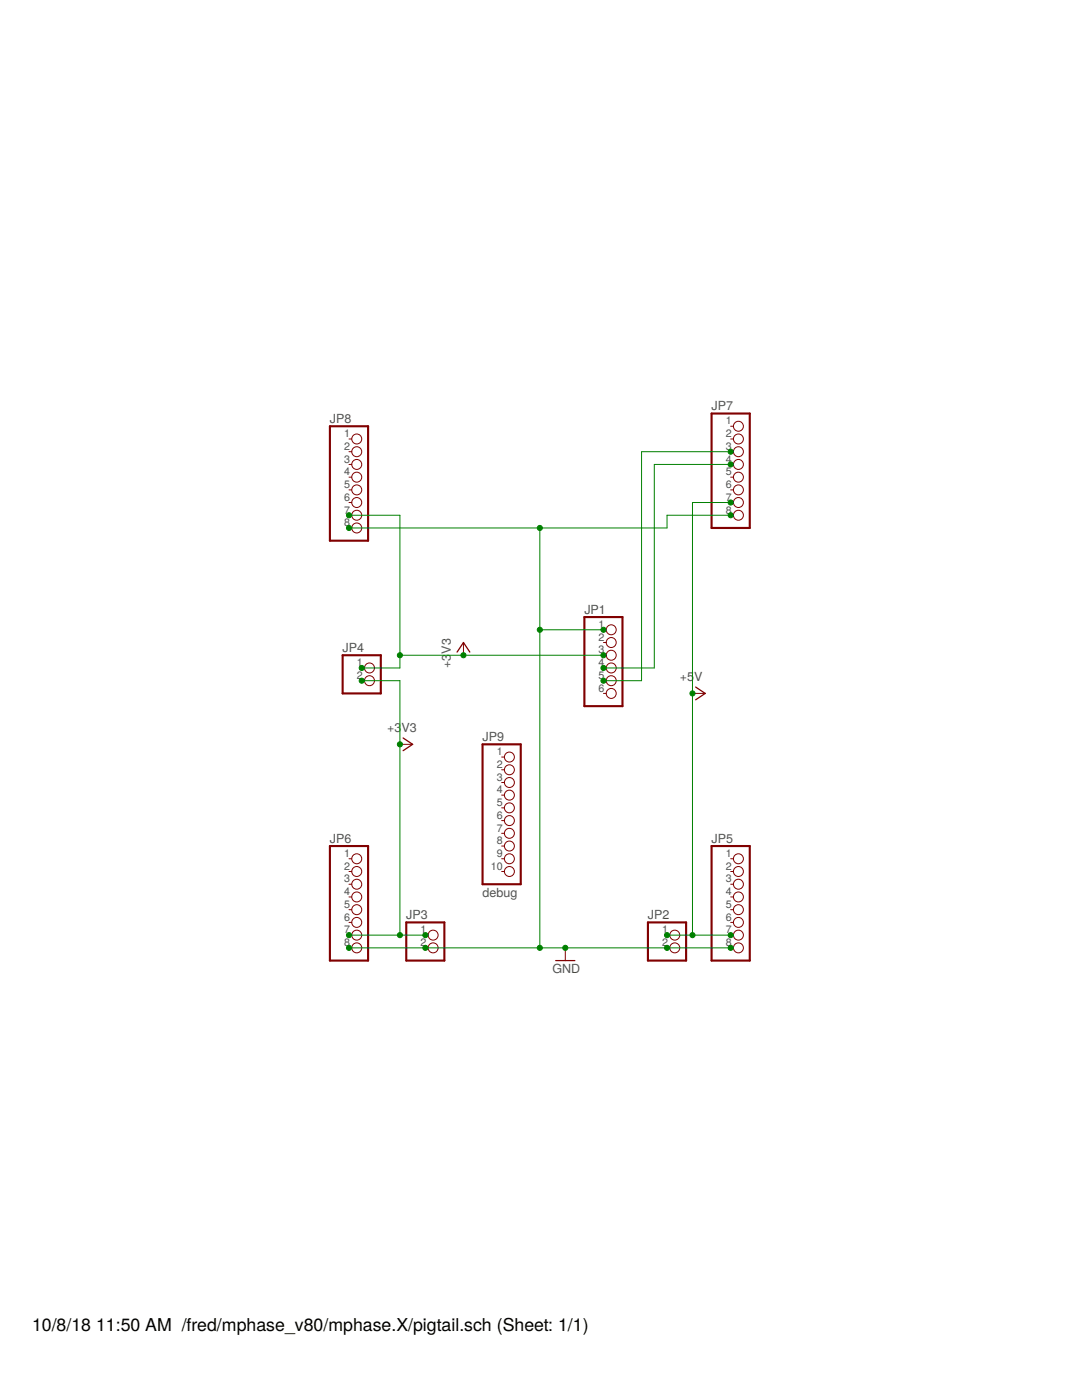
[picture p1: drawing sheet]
<?xml version="1.0" encoding="utf-8"?>
<!DOCTYPE eagle SYSTEM "eagle.dtd">
<eagle version="7.7.0">
<drawing>
<settings>
<setting alwaysvectorfont="no"/>
<setting verticaltext="up"/>
</settings>
<grid distance="0.1" unitdist="inch" unit="inch" style="lines" multiple="1" display="no" altdistance="0.01" altunitdist="inch" altunit="inch"/>
<schematic xreflabel="%F%N/%S.%C%R" xrefpart="/%S.%C%R">
<libraries>
<library name="pinhead">
<symbols>
<symbol name="PINHD6">
<wire x1="-6.35" y1="-7.62" x2="1.27" y2="-7.62" width="0.4064" layer="94"/>
<wire x1="1.27" y1="-7.62" x2="1.27" y2="10.16" width="0.4064" layer="94"/>
<wire x1="1.27" y1="10.16" x2="-6.35" y2="10.16" width="0.4064" layer="94"/>
<wire x1="-6.35" y1="10.16" x2="-6.35" y2="-7.62" width="0.4064" layer="94"/>
<text x="-6.35" y="10.795" size="1.778" layer="95">&gt;NAME</text>
<text x="-6.35" y="-10.16" size="1.778" layer="96">&gt;VALUE</text>
<pin name="1" x="-2.54" y="7.62" visible="pad" length="short" direction="pas" function="dot"/>
<pin name="2" x="-2.54" y="5.08" visible="pad" length="short" direction="pas" function="dot"/>
<pin name="3" x="-2.54" y="2.54" visible="pad" length="short" direction="pas" function="dot"/>
<pin name="4" x="-2.54" y="0" visible="pad" length="short" direction="pas" function="dot"/>
<pin name="5" x="-2.54" y="-2.54" visible="pad" length="short" direction="pas" function="dot"/>
<pin name="6" x="-2.54" y="-5.08" visible="pad" length="short" direction="pas" function="dot"/>
</symbol>
<symbol name="PINHD2">
<wire x1="-6.35" y1="-2.54" x2="1.27" y2="-2.54" width="0.4064" layer="94"/>
<wire x1="1.27" y1="-2.54" x2="1.27" y2="5.08" width="0.4064" layer="94"/>
<wire x1="1.27" y1="5.08" x2="-6.35" y2="5.08" width="0.4064" layer="94"/>
<wire x1="-6.35" y1="5.08" x2="-6.35" y2="-2.54" width="0.4064" layer="94"/>
<text x="-6.35" y="5.715" size="1.778" layer="95">&gt;NAME</text>
<text x="-6.35" y="-5.08" size="1.778" layer="96">&gt;VALUE</text>
<pin name="1" x="-2.54" y="2.54" visible="pad" length="short" direction="pas" function="dot"/>
<pin name="2" x="-2.54" y="0" visible="pad" length="short" direction="pas" function="dot"/>
</symbol>
<symbol name="PINHD8">
<wire x1="-6.35" y1="-10.16" x2="1.27" y2="-10.16" width="0.4064" layer="94"/>
<wire x1="1.27" y1="-10.16" x2="1.27" y2="12.7" width="0.4064" layer="94"/>
<wire x1="1.27" y1="12.7" x2="-6.35" y2="12.7" width="0.4064" layer="94"/>
<wire x1="-6.35" y1="12.7" x2="-6.35" y2="-10.16" width="0.4064" layer="94"/>
<text x="-6.35" y="13.335" size="1.778" layer="95">&gt;NAME</text>
<text x="-6.35" y="-12.7" size="1.778" layer="96">&gt;VALUE</text>
<pin name="1" x="-2.54" y="10.16" visible="pad" length="short" direction="pas" function="dot"/>
<pin name="2" x="-2.54" y="7.62" visible="pad" length="short" direction="pas" function="dot"/>
<pin name="3" x="-2.54" y="5.08" visible="pad" length="short" direction="pas" function="dot"/>
<pin name="4" x="-2.54" y="2.54" visible="pad" length="short" direction="pas" function="dot"/>
<pin name="5" x="-2.54" y="0" visible="pad" length="short" direction="pas" function="dot"/>
<pin name="6" x="-2.54" y="-2.54" visible="pad" length="short" direction="pas" function="dot"/>
<pin name="7" x="-2.54" y="-5.08" visible="pad" length="short" direction="pas" function="dot"/>
<pin name="8" x="-2.54" y="-7.62" visible="pad" length="short" direction="pas" function="dot"/>
</symbol>
<symbol name="PINHD10">
<wire x1="-6.35" y1="-15.24" x2="1.27" y2="-15.24" width="0.4064" layer="94"/>
<wire x1="1.27" y1="-15.24" x2="1.27" y2="12.7" width="0.4064" layer="94"/>
<wire x1="1.27" y1="12.7" x2="-6.35" y2="12.7" width="0.4064" layer="94"/>
<wire x1="-6.35" y1="12.7" x2="-6.35" y2="-15.24" width="0.4064" layer="94"/>
<text x="-6.35" y="13.335" size="1.778" layer="95">&gt;NAME</text>
<text x="-6.35" y="-17.78" size="1.778" layer="96">&gt;VALUE</text>
<pin name="1" x="-2.54" y="10.16" visible="pad" length="short" direction="pas" function="dot"/>
<pin name="2" x="-2.54" y="7.62" visible="pad" length="short" direction="pas" function="dot"/>
<pin name="3" x="-2.54" y="5.08" visible="pad" length="short" direction="pas" function="dot"/>
<pin name="4" x="-2.54" y="2.54" visible="pad" length="short" direction="pas" function="dot"/>
<pin name="5" x="-2.54" y="0" visible="pad" length="short" direction="pas" function="dot"/>
<pin name="6" x="-2.54" y="-2.54" visible="pad" length="short" direction="pas" function="dot"/>
<pin name="7" x="-2.54" y="-5.08" visible="pad" length="short" direction="pas" function="dot"/>
<pin name="8" x="-2.54" y="-7.62" visible="pad" length="short" direction="pas" function="dot"/>
<pin name="9" x="-2.54" y="-10.16" visible="pad" length="short" direction="pas" function="dot"/>
<pin name="10" x="-2.54" y="-12.7" visible="pad" length="short" direction="pas" function="dot"/>
</symbol>
</symbols>
<devicesets>
<deviceset name="PINHD-1X6" prefix="JP" uservalue="yes">
<gates>
<gate name="A" symbol="PINHD6" x="0" y="-2.54"/>
</gates>
<devices>
<device name="" package="1X06">
<connects>
<connect gate="A" pin="1" pad="1"/>
<connect gate="A" pin="2" pad="2"/>
<connect gate="A" pin="3" pad="3"/>
<connect gate="A" pin="4" pad="4"/>
<connect gate="A" pin="5" pad="5"/>
<connect gate="A" pin="6" pad="6"/>
</connects>
<technologies>
<technology name=""/>
</technologies>
</device>
<device name="/90" package="1X06/90">
<connects>
<connect gate="A" pin="1" pad="1"/>
<connect gate="A" pin="2" pad="2"/>
<connect gate="A" pin="3" pad="3"/>
<connect gate="A" pin="4" pad="4"/>
<connect gate="A" pin="5" pad="5"/>
<connect gate="A" pin="6" pad="6"/>
</connects>
<technologies>
<technology name=""/>
</technologies>
</device>
</devices>
</deviceset>
<deviceset name="PINHD-1X2" prefix="JP" uservalue="yes">
<gates>
<gate name="G$1" symbol="PINHD2" x="0" y="0"/>
</gates>
<devices>
<device name="" package="1X02">
<connects>
<connect gate="G$1" pin="1" pad="1"/>
<connect gate="G$1" pin="2" pad="2"/>
</connects>
<technologies>
<technology name=""/>
</technologies>
</device>
<device name="/90" package="1X02/90">
<connects>
<connect gate="G$1" pin="1" pad="1"/>
<connect gate="G$1" pin="2" pad="2"/>
</connects>
<technologies>
<technology name=""/>
</technologies>
</device>
</devices>
</deviceset>
<deviceset name="PINHD-1X8" prefix="JP" uservalue="yes">
<gates>
<gate name="A" symbol="PINHD8" x="0" y="0"/>
</gates>
<devices>
<device name="" package="1X08">
<connects>
<connect gate="A" pin="1" pad="1"/>
<connect gate="A" pin="2" pad="2"/>
<connect gate="A" pin="3" pad="3"/>
<connect gate="A" pin="4" pad="4"/>
<connect gate="A" pin="5" pad="5"/>
<connect gate="A" pin="6" pad="6"/>
<connect gate="A" pin="7" pad="7"/>
<connect gate="A" pin="8" pad="8"/>
</connects>
<technologies>
<technology name=""/>
</technologies>
</device>
<device name="/90" package="1X08/90">
<connects>
<connect gate="A" pin="1" pad="1"/>
<connect gate="A" pin="2" pad="2"/>
<connect gate="A" pin="3" pad="3"/>
<connect gate="A" pin="4" pad="4"/>
<connect gate="A" pin="5" pad="5"/>
<connect gate="A" pin="6" pad="6"/>
<connect gate="A" pin="7" pad="7"/>
<connect gate="A" pin="8" pad="8"/>
</connects>
<technologies>
<technology name=""/>
</technologies>
</device>
</devices>
</deviceset>
<deviceset name="PINHD-1X10" prefix="JP" uservalue="yes">
<gates>
<gate name="A" symbol="PINHD10" x="0" y="0"/>
</gates>
<devices>
<device name="" package="1X10">
<connects>
<connect gate="A" pin="1" pad="1"/>
<connect gate="A" pin="10" pad="10"/>
<connect gate="A" pin="2" pad="2"/>
<connect gate="A" pin="3" pad="3"/>
<connect gate="A" pin="4" pad="4"/>
<connect gate="A" pin="5" pad="5"/>
<connect gate="A" pin="6" pad="6"/>
<connect gate="A" pin="7" pad="7"/>
<connect gate="A" pin="8" pad="8"/>
<connect gate="A" pin="9" pad="9"/>
</connects>
<technologies>
<technology name=""/>
</technologies>
</device>
<device name="/90" package="1X10/90">
<connects>
<connect gate="A" pin="1" pad="1"/>
<connect gate="A" pin="10" pad="10"/>
<connect gate="A" pin="2" pad="2"/>
<connect gate="A" pin="3" pad="3"/>
<connect gate="A" pin="4" pad="4"/>
<connect gate="A" pin="5" pad="5"/>
<connect gate="A" pin="6" pad="6"/>
<connect gate="A" pin="7" pad="7"/>
<connect gate="A" pin="8" pad="8"/>
<connect gate="A" pin="9" pad="9"/>
</connects>
<technologies>
<technology name=""/>
</technologies>
</device>
</devices>
</deviceset>
</devicesets>
</library>
<library name="supply1">
<symbols>
<symbol name="+3V3">
<wire x1="1.27" y1="-1.905" x2="0" y2="0" width="0.254" layer="94"/>
<wire x1="0" y1="0" x2="-1.27" y2="-1.905" width="0.254" layer="94"/>
<text x="-2.54" y="-5.08" size="1.778" layer="96" rot="R90">&gt;VALUE</text>
<pin name="+3V3" x="0" y="-2.54" visible="off" length="short" direction="sup" rot="R90"/>
</symbol>
<symbol name="+5V">
<wire x1="1.27" y1="-1.905" x2="0" y2="0" width="0.254" layer="94"/>
<wire x1="0" y1="0" x2="-1.27" y2="-1.905" width="0.254" layer="94"/>
<text x="-2.54" y="-5.08" size="1.778" layer="96" rot="R90">&gt;VALUE</text>
<pin name="+5V" x="0" y="-2.54" visible="off" length="short" direction="sup" rot="R90"/>
</symbol>
<symbol name="GND">
<wire x1="-1.905" y1="0" x2="1.905" y2="0" width="0.254" layer="94"/>
<text x="-2.54" y="-2.54" size="1.778" layer="96">&gt;VALUE</text>
<pin name="GND" x="0" y="2.54" visible="off" length="short" direction="sup" rot="R270"/>
</symbol>
</symbols>
<devicesets>
<deviceset name="+3V3" prefix="+3V3">
<gates>
<gate name="G$1" symbol="+3V3" x="0" y="0"/>
</gates>
<devices>
<device name="">
<technologies>
<technology name=""/>
</technologies>
</device>
</devices>
</deviceset>
<deviceset name="+5V" prefix="P+">
<gates>
<gate name="1" symbol="+5V" x="0" y="0"/>
</gates>
<devices>
<device name="">
<technologies>
<technology name=""/>
</technologies>
</device>
</devices>
</deviceset>
<deviceset name="GND" prefix="GND">
<gates>
<gate name="1" symbol="GND" x="0" y="0"/>
</gates>
<devices>
<device name="">
<technologies>
<technology name=""/>
</technologies>
</device>
</devices>
</deviceset>
</devicesets>
</library>
</libraries>
<attributes>
</attributes>
<variantdefs>
</variantdefs>
<classes>
<class number="0" name="default" width="0" drill="0">
</class>
</classes>
<parts>
<part name="JP1" library="pinhead" deviceset="PINHD-1X6" device=""/>
<part name="JP2" library="pinhead" deviceset="PINHD-1X2" device=""/>
<part name="JP3" library="pinhead" deviceset="PINHD-1X2" device=""/>
<part name="JP4" library="pinhead" deviceset="PINHD-1X2" device=""/>
<part name="JP5" library="pinhead" deviceset="PINHD-1X8" device=""/>
<part name="JP6" library="pinhead" deviceset="PINHD-1X8" device=""/>
<part name="JP7" library="pinhead" deviceset="PINHD-1X8" device=""/>
<part name="JP8" library="pinhead" deviceset="PINHD-1X8" device=""/>
<part name="+3V1" library="supply1" deviceset="+3V3" device=""/>
<part name="+3V2" library="supply1" deviceset="+3V3" device=""/>
<part name="P+1" library="supply1" deviceset="+5V" device=""/>
<part name="GND1" library="supply1" deviceset="GND" device=""/>
<part name="JP9" library="pinhead" deviceset="PINHD-1X10" device="" value="debug"/>
</parts>
<sheets>
<sheet>
<plain>
</plain>
<instances>
<instance part="JP1" gate="A" x="88.9" y="53.34"/>
<instance part="JP2" gate="G$1" x="101.6" y="-2.54"/>
<instance part="JP3" gate="G$1" x="53.34" y="-2.54"/>
<instance part="JP4" gate="G$1" x="40.64" y="50.8"/>
<instance part="JP5" gate="A" x="114.3" y="5.08"/>
<instance part="JP6" gate="A" x="38.1" y="5.08"/>
<instance part="JP7" gate="A" x="114.3" y="91.44"/>
<instance part="JP8" gate="A" x="38.1" y="88.9"/>
<instance part="+3V1" gate="G$1" x="58.42" y="58.42"/>
<instance part="+3V2" gate="G$1" x="48.26" y="38.1" rot="R270"/>
<instance part="P+1" gate="1" x="106.68" y="48.26" rot="R270"/>
<instance part="GND1" gate="1" x="78.74" y="-5.08"/>
<instance part="JP9" gate="A" x="68.58" y="25.4"/>
</instances>
<busses>
</busses>
<nets>
<net name="N$6" class="0">
<segment>
<pinref part="JP7" gate="A" pin="4"/>
<wire x1="111.76" y1="93.98" x2="96.52" y2="93.98" width="0.1524" layer="91"/>
<wire x1="96.52" y1="93.98" x2="96.52" y2="53.34" width="0.1524" layer="91"/>
<wire x1="96.52" y1="53.34" x2="86.36" y2="53.34" width="0.1524" layer="91"/>
<junction x="111.76" y="93.98"/>
<pinref part="JP1" gate="A" pin="4"/>
<junction x="86.36" y="53.34"/>
</segment>
</net>
<net name="N$7" class="0">
<segment>
<pinref part="JP7" gate="A" pin="3"/>
<wire x1="111.76" y1="96.52" x2="93.98" y2="96.52" width="0.1524" layer="91"/>
<wire x1="93.98" y1="96.52" x2="93.98" y2="50.8" width="0.1524" layer="91"/>
<pinref part="JP1" gate="A" pin="5"/>
<wire x1="93.98" y1="50.8" x2="86.36" y2="50.8" width="0.1524" layer="91"/>
<junction x="86.36" y="50.8"/>
<junction x="111.76" y="96.52"/>
</segment>
</net>
<net name="+3V3" class="0">
<segment>
<wire x1="45.72" y1="53.34" x2="45.72" y2="55.88" width="0.1524" layer="91"/>
<wire x1="38.1" y1="53.34" x2="45.72" y2="53.34" width="0.1524" layer="91"/>
<pinref part="JP4" gate="G$1" pin="1"/>
<wire x1="45.72" y1="55.88" x2="45.72" y2="83.82" width="0.1524" layer="91"/>
<pinref part="JP8" gate="A" pin="7"/>
<wire x1="35.56" y1="83.82" x2="45.72" y2="83.82" width="0.1524" layer="91"/>
<pinref part="JP1" gate="A" pin="3"/>
<wire x1="86.36" y1="55.88" x2="58.42" y2="55.88" width="0.1524" layer="91"/>
<junction x="45.72" y="55.88"/>
<junction x="86.36" y="55.88"/>
<junction x="35.56" y="83.82"/>
<junction x="38.1" y="53.34"/>
<pinref part="+3V1" gate="G$1" pin="+3V3"/>
<wire x1="58.42" y1="55.88" x2="45.72" y2="55.88" width="0.1524" layer="91"/>
<junction x="58.42" y="55.88"/>
</segment>
<segment>
<pinref part="JP6" gate="A" pin="7"/>
<pinref part="JP3" gate="G$1" pin="1"/>
<wire x1="35.56" y1="0" x2="45.72" y2="0" width="0.1524" layer="91"/>
<wire x1="45.72" y1="0" x2="50.8" y2="0" width="0.1524" layer="91"/>
<wire x1="45.72" y1="0" x2="45.72" y2="38.1" width="0.1524" layer="91"/>
<wire x1="45.72" y1="38.1" x2="45.72" y2="50.8" width="0.1524" layer="91"/>
<wire x1="45.72" y1="50.8" x2="38.1" y2="50.8" width="0.1524" layer="91"/>
<junction x="45.72" y="0"/>
<pinref part="JP4" gate="G$1" pin="2"/>
<junction x="38.1" y="50.8"/>
<junction x="35.56" y="0"/>
<junction x="50.8" y="0"/>
<pinref part="+3V2" gate="G$1" pin="+3V3"/>
<junction x="45.72" y="38.1"/>
</segment>
</net>
<net name="+5V" class="0">
<segment>
<pinref part="JP2" gate="G$1" pin="1"/>
<pinref part="JP5" gate="A" pin="7"/>
<wire x1="99.06" y1="0" x2="104.14" y2="0" width="0.1524" layer="91"/>
<wire x1="104.14" y1="0" x2="111.76" y2="0" width="0.1524" layer="91"/>
<wire x1="104.14" y1="0" x2="104.14" y2="48.26" width="0.1524" layer="91"/>
<pinref part="JP7" gate="A" pin="7"/>
<wire x1="104.14" y1="48.26" x2="104.14" y2="86.36" width="0.1524" layer="91"/>
<wire x1="104.14" y1="86.36" x2="111.76" y2="86.36" width="0.1524" layer="91"/>
<junction x="99.06" y="0"/>
<junction x="104.14" y="0"/>
<junction x="111.76" y="86.36"/>
<junction x="111.76" y="0"/>
<pinref part="P+1" gate="1" pin="+5V"/>
<junction x="104.14" y="48.26"/>
</segment>
</net>
<net name="GND" class="0">
<segment>
<pinref part="JP6" gate="A" pin="8"/>
<wire x1="35.56" y1="-2.54" x2="50.8" y2="-2.54" width="0.1524" layer="91"/>
<pinref part="JP5" gate="A" pin="8"/>
<pinref part="JP3" gate="G$1" pin="2"/>
<junction x="50.8" y="-2.54"/>
<wire x1="50.8" y1="-2.54" x2="73.66" y2="-2.54" width="0.1524" layer="91"/>
<pinref part="JP2" gate="G$1" pin="2"/>
<junction x="99.06" y="-2.54"/>
<wire x1="73.66" y1="-2.54" x2="78.74" y2="-2.54" width="0.1524" layer="91"/>
<wire x1="78.74" y1="-2.54" x2="99.06" y2="-2.54" width="0.1524" layer="91"/>
<wire x1="99.06" y1="-2.54" x2="111.76" y2="-2.54" width="0.1524" layer="91"/>
<pinref part="JP1" gate="A" pin="1"/>
<wire x1="86.36" y1="60.96" x2="73.66" y2="60.96" width="0.1524" layer="91"/>
<wire x1="73.66" y1="60.96" x2="73.66" y2="-2.54" width="0.1524" layer="91"/>
<junction x="73.66" y="-2.54"/>
<junction x="86.36" y="60.96"/>
<junction x="35.56" y="-2.54"/>
<junction x="111.76" y="-2.54"/>
<pinref part="JP8" gate="A" pin="8"/>
<wire x1="35.56" y1="81.28" x2="73.66" y2="81.28" width="0.1524" layer="91"/>
<wire x1="73.66" y1="81.28" x2="99.06" y2="81.28" width="0.1524" layer="91"/>
<wire x1="99.06" y1="81.28" x2="99.06" y2="83.82" width="0.1524" layer="91"/>
<pinref part="JP7" gate="A" pin="8"/>
<wire x1="99.06" y1="83.82" x2="111.76" y2="83.82" width="0.1524" layer="91"/>
<wire x1="73.66" y1="60.96" x2="73.66" y2="81.28" width="0.1524" layer="91"/>
<junction x="73.66" y="81.28"/>
<junction x="73.66" y="60.96"/>
<junction x="111.76" y="83.82"/>
<junction x="35.56" y="81.28"/>
<pinref part="GND1" gate="1" pin="GND"/>
<junction x="78.74" y="-2.54"/>
</segment>
</net>
</nets>
</sheet>
</sheets>
</schematic>
</drawing>
</eagle>
